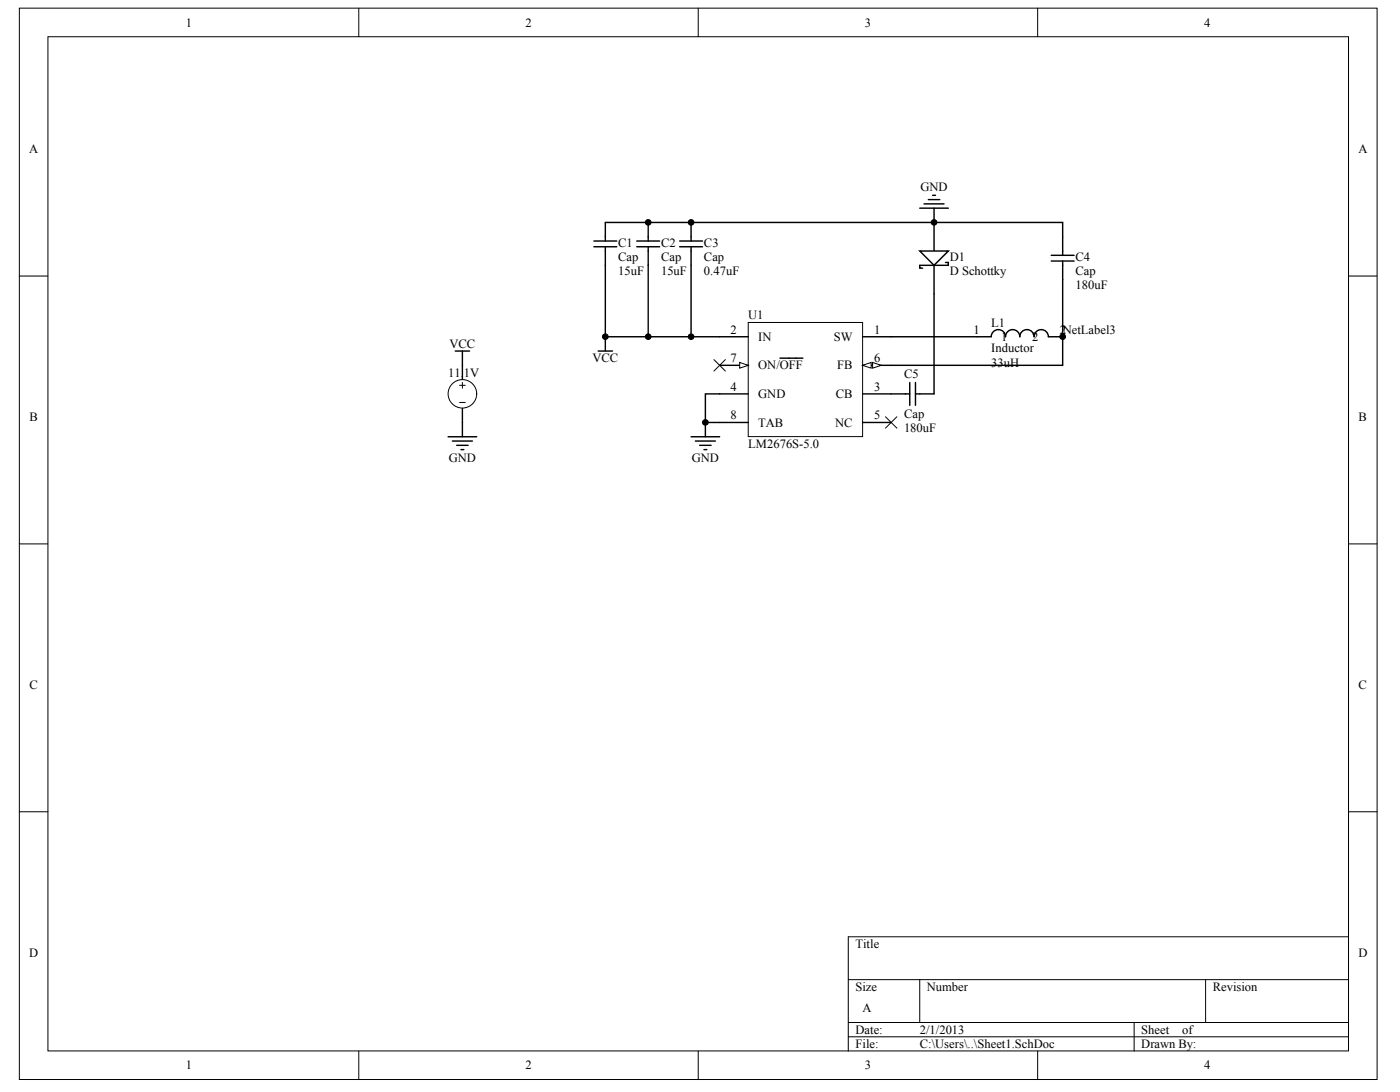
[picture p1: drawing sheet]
<svg xmlns="http://www.w3.org/2000/svg" width="258mm" height="201mm" viewBox="0 0 258 201" stroke-linecap="round" stroke-linejoin="round" font-family="sans-serif">
<g fill="#fff" stroke="#000" stroke-width=".18">
<path d="M3.6 1.5h250.1v197.3h-250.1z"/>
<path d="M8.8 6.8h239.6v186.7h-239.6z"/>
</g>
<g fill="none" stroke="#000" stroke-width=".18">
<path d="M66.1 1.5v5.3M128.6 1.5v5.3M191.1 1.5v5.3M3.6 50.8h5.2M248.4 50.8h5.3M3.6 100.2h5.2M248.4 100.2h5.3M3.6 149.5h5.2M248.4 149.5h5.3M248.4 172.5h-92.1v21M66.1 193.5v5.3M128.6 193.5v5.3"/>
<path d="M156.3 180.4h92.1M156.3 188.3h92.1M156.3 190.9h92.1M169.4 180.4v7.9M191.1 193.5v5.3M208.9 188.3v5.2M222.1 180.4v7.9"/>
</g>
<path d="M137.8 59.4h21.1v21h-21.1z" fill="#fff" stroke="#000" stroke-width=".18"/>
<path d="M158.9 67.3h5.3" fill="none" stroke="#000" stroke-width=".26"/>
<g fill="#fff" stroke="#000" stroke-width=".18">
<path d="M158.9 67.3l1.6-.6v1.1z"/>
<path d="M160.7 66.7l1.6 .6-1.6 .5z"/>
</g>
<path d="M132.6 62h5.2M132.6 72.5h5.2M132.6 77.8h5.2M132.6 67.3h5.2M158.9 62h5.3M158.9 72.5h5.3" fill="none" stroke="#000" stroke-width=".26"/>
<path d="M136.2 66.7l1.6 .6-1.6 .5z" fill="#fff" stroke="#000" stroke-width=".18"/>
<g fill="none" stroke="#000" stroke-width=".26">
<path d="M109.4 45.4h4.2M109.4 44.4h4.2M111.5 41v3.4M111.5 45.4v3.5M117.3 45.4h4.2M117.3 44.4h4.2M119.4 41v3.4M119.4 45.4v3.5M125.2 45.4h4.2M125.2 44.4h4.2M127.3 41v3.4M127.3 45.4v3.5"/>
<path d="M172.1 41v5.2M172.1 48.9v5.2M143.7 66h4.2M158.9 77.8h5.3"/>
</g>
<path d="M169.4 46.2h5.3l-2.6 2.7z" fill="#fff" stroke="#000" stroke-width=".26"/>
<g fill="none" stroke="#000" stroke-width=".26">
<path d="M169.4 38.3h5.3M170.2 37.5h3.7M171 36.8h2.1M171.8 36h.5M172.1 38.3v2.7M111.5 41h84.2v2.6M111.5 48.9v13.1h7.9v-13.1M127.3 48.9v13.1h-7.9M174.2 48.3h.5v.6h-5.3v.5h.5M83.9 64.6h2.6M85.2 64.6v5.3M85.2 75.2v2.6"/>
<path d="M110.2 64.6h2.6M111.5 62v2.6M127.3 62h5.3M129.9 77.8v2.6M132.6 72.5h-2.7v5.3h2.7M164.2 72.5h3.4M167.6 70.4v4.2M168.6 72.5h3.5M168.6 70.4v4.2M179.9 62h2.7a1.32 1.32 0 0 1 1.3-1.3 1.32 1.32 0 0 1 1.3 1.3 1.32 1.32 0 0 1 1.3-1.3 1.32 1.32 0 0 1 1.3 1.3 1.32 1.32 0 0 1 1.4-1.3 1.32 1.32 0 0 1 1.3 1.3 1.32 1.32 0 0 1 1.3-1.3 1.32 1.32 0 0 1 1.3 1.3h2.6M127.3 80.4h5.3M128.1 81.2h3.7"/>
<path d="M128.9 82h2.1M129.7 82.8h.5"/>
</g>
<circle cx="85.2" cy="72.5" r="2.63" fill="#fff" stroke="#000" stroke-width=".18"/>
<path d="M84.6 71h1.1M84.6 74.1h1.1M85.2 70.4v1.1M131.5 66.2l2.1 2.1M133.6 66.2l-2.1 2.1M163.1 76.7l2.1 2.1M165.2 76.7l-2.1 2.1" fill="none" stroke="#000" stroke-width=".18"/>
<path d="M172.1 54.1v18.4M193.6 48.1h4.3M193.6 47h4.3M195.7 48.1v19.2h-31.5M195.7 43.6v3.4M85.2 77.8v2.6M164.2 62h15.7M82.5 80.4h5.3M83.3 81.2h3.7M84.1 82h2.1M84.9 82.8h.5" fill="none" stroke="#000" stroke-width=".26"/>
<g fill="#000" stroke="#000" stroke-width=".18">
<circle cx="119.4" cy="41" r=".52"/>
<circle cx="127.3" cy="41" r=".52"/>
<circle cx="172.1" cy="41" r=".52"/>
<circle cx="111.5" cy="62" r=".52"/>
<circle cx="119.4" cy="62" r=".52"/>
<circle cx="127.3" cy="62" r=".52"/>
<circle cx="129.9" cy="77.8" r=".52"/>
<circle cx="195.8" cy="62" r=".52"/>
</g>
<g font-size="2.3">
<text x="34.3" y="4.9">1</text>
<text x="96.8" y="4.9">2</text>
<text x="159.3" y="4.9">3</text>
<text x="221.8" y="4.9">4</text>
<text x="5.4" y="28.2">A</text>
<text x="250.2" y="28.2">A</text>
<text x="169.6" y="35.1">GND</text>
<text x="113.9" y="45.4">C1</text>
<text x="121.8" y="45.4">C2</text>
<text x="129.7" y="45.4">C3</text>
<text x="113.9" y="50.7">15uF</text>
<text x="113.9" y="48">Cap</text>
<text x="121.8" y="50.7">15uF</text>
<text x="121.8" y="48">Cap</text>
<text x="129.7" y="50.7">0.47uF</text>
<text x="129.7" y="48">Cap</text>
<text x="174.9" y="48">D1</text>
<text x="174.9" y="50.7">D Schottky</text>
<text x="198.1" y="53.3">180uF</text>
<text x="198.1" y="48">C4</text>
<text x="198.1" y="50.7">Cap</text>
<text x="137.8" y="58.8">U1</text>
<text x="82.8" y="64.1">VCC</text>
<text x="134.6" y="61.4">2</text>
<text x="139.7" y="62.8">IN</text>
<text x="153.6" y="62.8">SW</text>
<text x="161" y="61.4">1</text>
<text x="179.3" y="61.4">1</text>
<text x="182.6" y="60.1">L1</text>
<text x="182.6" y="64.9">Inductor</text>
<text x="184.4" y="62.8">1</text>
<text x="190.1" y="62.8">2</text>
<text x="195.2" y="61.4">2NetLabel3</text>
<text x="82.5" y="69.3">11.</text>
<text x="85.5" y="69.3">1V</text>
<text x="109.1" y="66.7">VCC</text>
<text x="134.6" y="72">4</text>
<text x="134.6" y="66.7">7</text>
<text x="139.7" y="68">ON/OFF</text>
<text x="154.2" y="68">FB</text>
<text x="161" y="66.7">6</text>
<text x="161" y="72">3</text>
<text x="166.5" y="69.6">C5</text>
<text x="182.6" y="67.5">33uH</text>
<text x="5.4" y="77.5">B</text>
<text x="134.6" y="77.2">8</text>
<text x="139.7" y="73.3">GND</text>
<text x="154" y="73.3">CB</text>
<text x="161" y="77.2">5</text>
<text x="166.5" y="77">Cap</text>
<text x="250.3" y="77.5">B</text>
<text x="137.8" y="82.5">LM2676S-5.0</text>
<text x="139.7" y="78.5">TAB</text>
<text x="153.8" y="78.5">NC</text>
<text x="166.5" y="79.6">180uF</text>
<text x="82.7" y="85.1">GND</text>
<text x="127.4" y="85.1">GND</text>
<text x="5.4" y="126.9">C</text>
<text x="250.3" y="126.9">C</text>
<text x="5.4" y="176.2">D</text>
<text x="157.6" y="174.6">Title</text>
<text x="250.2" y="176.2">D</text>
<text x="157.6" y="182.5">Size</text>
<text x="170.7" y="182.5">Number</text>
<text x="223.4" y="182.5">Revision</text>
<text x="157.6" y="190.3">Date:</text>
<text x="158.9" y="186.4">A</text>
<text x="169.4" y="190.3">2/1/2013</text>
<text x="210.2" y="190.3">Sheet</text>
<text x="217.8" y="190.3">of</text>
<text x="34.3" y="196.9">1</text>
<text x="96.8" y="196.9">2</text>
<text x="157.6" y="193">File:</text>
<text x="159.3" y="196.9">3</text>
<text x="169.4" y="193">C:\Users\..\Sheet1.SchDoc</text>
<text x="210.2" y="193">Drawn By:</text>
<text x="221.8" y="196.9">4</text>
</g>
</svg>
